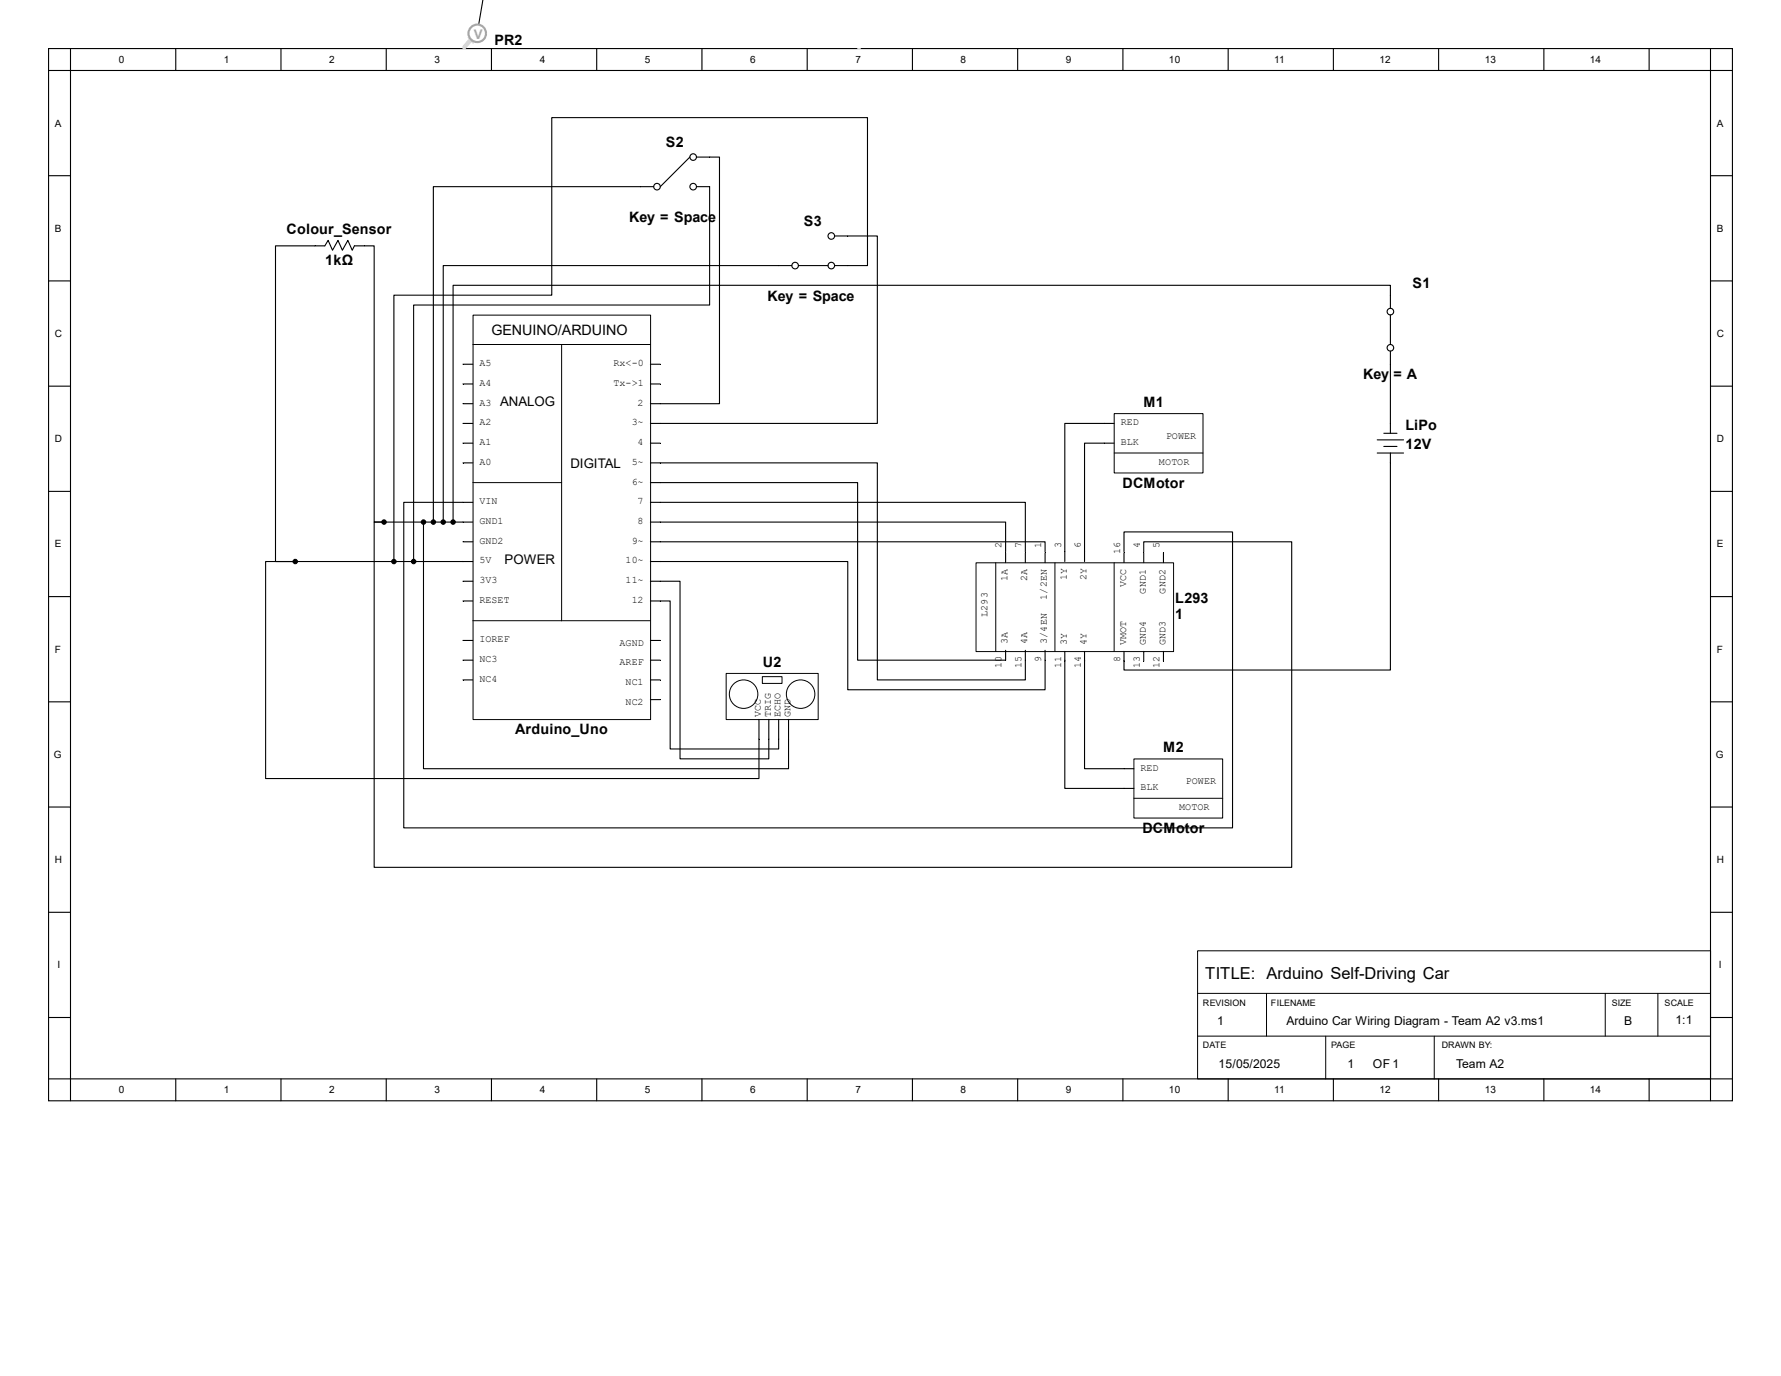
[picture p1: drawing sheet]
<svg xmlns="http://www.w3.org/2000/svg" width="279mm" height="216mm" viewBox="0 0 279 216" stroke-linecap="round" stroke-linejoin="round" font-family="sans-serif">
<g fill="none" stroke="#000" stroke-width=".17">
<path d="M7.6 7.6h264.2v165.1h-264.2zM7.6 11.1h264.2M11.1 7.6v165.1M27.6 7.6v3.5M44.1 7.6v3.5M60.6 7.6v3.5M77.1 7.6v3.5M93.6 7.6v3.5M110.1 7.6v3.5M126.6 7.6v3.5M143.1 7.6v3.5M159.6 7.6v3.5"/>
<path d="M176.2 7.6v3.5M192.7 7.6v3.5M209.2 7.6v3.5M225.7 7.6v3.5M242.2 7.6v3.5M258.7 7.6v3.5M268.3 7.6v165.1M7.6 27.6h3.5M102.6 29.3h-34.6v52.6M108.2 24.6l-4.6 4.7M109.3 24.6h3.6v38.7h-10.9M109.3 29.3h2v18.6h-46.4v40.2"/>
<path d="M130.9 37h6.7v29.4h-35.6M268.3 27.6h3.5M7.6 44.1h3.5M72.6 57.1h1.6M102 57.1h1.6M124.2 41.7h-54.7v40.2M125.3 41.7h4.6M130.9 41.7h5.2v-23.2h-49.5v27.8h-24.8v41.8M218.1 48.4v-3.6h-147v37.1M218.1 49.4v4.7M218.1 55.1v12.9M268.3 44.1h3.5"/>
<path d="M7.6 60.6h3.5M7.6 77.1h3.5M72.6 60.2h1.6M72.6 63.3h1.6M72.6 66.4h1.6M72.6 69.5h1.6M72.6 72.6h1.6M74.2 78.8h-10.9v51.1h130.1v-46.4h-17.1v3.1M102 78.8h58.9v7.8M102 75.7h32.5v27.9h23.3v-1.6M102 72.6h35.6v34.1h23.3v-4.7M102 60.2h1.6"/>
<path d="M102 69.5h1.6M174.8 66.4h-7.8v21.7M174.8 69.5h-4.7v18.6M216.1 71.1h4.1M216.1 69h4.1M217.1 70h2.1M217.1 68h2.1M218.1 71.1v34h-41.8v-1.5M268.3 60.6h3.5M268.3 77.1h3.5M7.6 93.6h3.5M46.3 88.1h-4.6v34.1h77.4v-9.3"/>
<path d="M46.3 88.1h27.9M60.2 81.9h-1.5v-43.3h-3.1l-.3 .7-.7-1.6-.9 1.6-.7-1.6-.8 1.6-.7-1.6-.5 .9h-7.8v49.5h3.1M60.2 81.9h-1.5v54.2h143.9v-51.1h-23.2v1.6M60.2 81.9h14M66.4 81.9v38.7h57.3v-7.7M72.6 85h1.6M72.6 91.2h1.6M72.6 94.3h1.6M102 85h61.9v1.6M102 81.9h55.8v4.7M102 88.1h31v20.1h30.9v-6.2M102 91.2h4.7v27.9h13.9v-6.2"/>
<path d="M102 94.3h3.1v23.2h17.1v-4.6M157.8 86.7v1.6M160.9 86.7v1.6M163.9 86.7v1.6M176.3 86.7v1.6M179.4 86.7v1.6M182.5 86.7v1.6M268.3 93.6h3.5M7.6 110.1h3.5M72.6 100.5h1.6M72.6 103.6h1.6M72.6 106.7h1.6"/>
<path d="M102 100.5h1.6M102 103.6h1.6M102 106.7h1.6M102 109.8h1.6M167 103.6v20.1h10.9M167 102.2v1.6M170.1 103.6v17h7.8M170.1 102.2v1.6M176.3 102.2v1.6M179.4 102.2v1.6M182.5 102.2v1.6M268.3 110.1h3.5"/>
<path d="M7.6 126.6h3.5M268.3 126.6h3.5M7.6 143.1h3.5M7.6 159.6h3.5M268.3 143.1h3.5M268.3 159.6h3.5M7.6 169.3h264.2M27.6 169.3v3.4M44.1 169.3v3.4M60.6 169.3v3.4M77.1 169.3v3.4M93.6 169.3v3.4"/>
<path d="M110.1 169.3v3.4M126.6 169.3v3.4M143.1 169.3v3.4M159.6 169.3v3.4M176.2 169.3v3.4M192.7 169.3v3.4M209.2 169.3v3.4M225.7 169.3v3.4M242.2 169.3v3.4M258.7 169.3v3.4"/>
<circle cx="103.1" cy="29.3" r=".52"/>
<circle cx="108.7" cy="29.3" r=".52"/>
<circle cx="108.7" cy="24.6" r=".52"/>
<circle cx="130.4" cy="37" r=".52"/>
<circle cx="124.7" cy="41.7" r=".52"/>
<circle cx="130.4" cy="41.7" r=".52"/>
<circle cx="218.1" cy="48.9" r=".52"/>
<circle cx="218.1" cy="54.6" r=".52"/>
</g>
<g fill="none" stroke="#000" stroke-width=".16">
<path d="M74.2 54.1h27.8M74.2 49.4h27.9v63.5h-27.9zM88.1 54.1v43.3M74.2 75.7h13.9M174.8 71.1h13.9M174.8 64.9h13.9v9.3h-13.9zM74.2 97.4h27.8M153.1 88.3h31v13.9h-31zM156.2 88.3v13.9M165.5 88.3v13.9M174.8 88.3v13.9M113.9 105.7h14.5v7.2h-14.5z"/>
<path d="M119.6 106.2h3.1v1h-3.1zM177.9 119.1h13.9v9.3h-13.9zM177.9 125.3h13.9M187.9 155.9h80.4M187.9 149.2h80.5v20.1h-80.5zM198.7 155.9v6.7M251.8 155.9v6.7M260.1 155.9v6.7M187.9 162.6h80.4M208 162.6v6.7M225 162.6v6.7"/>
<circle cx="116.7" cy="108.9" r="2.24"/>
<circle cx="125.6" cy="108.9" r="2.24"/>
</g>
<g fill="#000" stroke="#000" stroke-width=".17">
<circle cx="46.3" cy="88.1" r=".34"/>
<circle cx="60.2" cy="81.9" r=".34"/>
<circle cx="61.8" cy="88.1" r=".34"/>
<circle cx="64.9" cy="88.1" r=".34"/>
<circle cx="66.4" cy="81.9" r=".34"/>
<circle cx="68" cy="81.9" r=".34"/>
<circle cx="69.5" cy="81.9" r=".34"/>
<circle cx="71.1" cy="81.9" r=".34"/>
</g>
<path d="M134.6 7.6h1.2z" fill-rule="evenodd" fill="#d1d2d4"/>
<path d="M134.6 7.6h.4" fill="none" stroke="#d1d2d4" stroke-width=".17"/>
<path d="M75.8 0l-.9 5.2" fill="none" stroke="#000" stroke-width=".17"/>
<path d="M73.5 6.3l.4 .3-.9 1h-.4v-.3z" fill-rule="evenodd" fill="#d1d2d4"/>
<path d="M73.5 6.3l.4 .3-.9 1h-.4v-.3z" fill="none" stroke="#d1d2d4" stroke-width=".17"/>
<path d="M73.5 5.9h.2l.7 .7-.2 .2z" fill-rule="evenodd" fill="#d1d2d4"/>
<path d="M73.5 5.9h.2l.7 .7-.2 .2z" fill="none" stroke="#d1d2d4" stroke-width=".17"/>
<circle cx="74.9" cy="5.2" r="1.37" fill="#fff"/>
<circle cx="74.9" cy="5.2" r="1.37" fill="none" stroke="#a7a9ac" stroke-width=".34"/>
<text font-size="2.6" x="189.1" y="153.5">TITLE: Arduino Self-Driving Car</text>
<g font-size="2.2">
<text x="77.6" y="7.1">PR2</text>
<text x="104.4" y="23.1">S2</text>
<text x="98.7" y="34.8">Key = Space</text>
<text x="126.1" y="35.4">S3</text>
<text x="45" y="36.7">Colour_Sensor</text>
<text x="51" y="41.7">1kΩ</text>
<text x="120.4" y="47.2">Key = Space</text>
<text x="221.6" y="45.3">S1</text>
<text x="77.1" y="52.5">GENUINO/ARDUINO</text>
<text x="213.8" y="59.5">Key = A</text>
<text x="179.4" y="63.8">M1</text>
<text x="220.5" y="67.4">LiPo</text>
<text x="220.5" y="70.5">12V</text>
<text x="176.1" y="76.5">DCMotor</text>
<text x="184.4" y="94.6">L293</text>
<text x="184.4" y="97.2">1</text>
<text x="119.7" y="104.6">U2</text>
<text x="80.8" y="115.2">Arduino_Uno</text>
<text x="182.5" y="118">M2</text>
<text x="179.2" y="130.7">DCMotor</text>
</g>
<text font-size="2.1" fill="#a7a9ac" x="74.3" y="6.1">V</text>
<g font-size="2.1">
<text x="78.4" y="63.7">ANALOG</text>
<text x="89.5" y="73.4">DIGITAL</text>
<text x="79.2" y="88.4">POWER</text>
</g>
<g font-size="1.9">
<text x="191" y="160.8">1</text>
<text x="201.8" y="160.8">Arduino Car Wiring Diagram - Team A2 v3.ms1</text>
<text x="254.8" y="160.8">B</text>
<text x="262.8" y="160.7">1:1</text>
<text x="191.1" y="167.6">15/05/2025</text>
<text x="211.4" y="167.6">1</text>
<text x="215.4" y="167.6">OF 1</text>
<text x="228.4" y="167.6">Team A2</text>
</g>
<g font-size="1.6">
<text x="18.6" y="9.9">0</text>
<text x="35.1" y="9.9">1</text>
<text x="51.6" y="9.9">2</text>
<text x="68.2" y="9.9">3</text>
<text x="84.7" y="9.9">4</text>
<text x="101.2" y="9.9">5</text>
<text x="117.7" y="9.9">6</text>
<text x="134.2" y="9.9">7</text>
<text x="150.7" y="9.9">8</text>
<text x="167.2" y="9.9">9</text>
<text x="183.4" y="9.9">10</text>
<text x="199.9" y="9.9">11</text>
<text x="216.4" y="9.9">12</text>
<text x="232.9" y="9.9">13</text>
<text x="249.4" y="9.9">14</text>
<text x="8.6" y="19.9">A</text>
<text x="269.3" y="19.9">A</text>
<text x="8.6" y="36.4">B</text>
<text x="269.3" y="36.4">B</text>
<text x="8.6" y="52.9">C</text>
<text x="269.3" y="52.9">C</text>
<text x="75.2" y="57.4">A5</text>
<text x="96.2" y="57.4">Rx&lt;-0</text>
<text x="75.2" y="63.6">A3</text>
<text x="75.2" y="60.5">A4</text>
<text x="96.2" y="60.5">Tx-&gt;1</text>
<text x="100" y="63.6">2</text>
<text x="8.6" y="69.4">D</text>
<text x="75.2" y="69.8">A1</text>
<text x="75.2" y="66.7">A2</text>
<text x="99.1" y="66.7">3~</text>
<text x="100" y="69.8">4</text>
<text x="175.8" y="69.8">BLK</text>
<text x="175.8" y="66.7">RED</text>
<text x="182.9" y="68.9">POWER</text>
<text x="269.3" y="69.4">D</text>
<text x="75.2" y="72.9">A0</text>
<text x="99.1" y="72.9">5~</text>
<text x="99.1" y="76">6~</text>
<text x="181.8" y="73">MOTOR</text>
<text x="75.2" y="82.2">GND1</text>
<text x="75.2" y="79.1">VIN</text>
<text x="100" y="79.1">7</text>
<text x="100" y="82.2">8</text>
<text x="8.6" y="85.9">E</text>
<text x="75.2" y="88.4">5V</text>
<text x="75.2" y="85.3">GND2</text>
<text x="98.1" y="88.4">10~</text>
<text x="99.1" y="85.3">9~</text>
<text x="157.1" y="86" transform="rotate(-90 157.1 86)">2</text>
<text x="160.2" y="86" transform="rotate(-90 160.2 86)">7</text>
<text x="163.4" y="86" transform="rotate(-90 163.4 86)">1</text>
<text x="166.5" y="86" transform="rotate(-90 166.5 86)">3</text>
<text x="169.5" y="86" transform="rotate(-90 169.5 86)">6</text>
<text x="175.7" y="86.9" transform="rotate(-90 175.7 86.9)">16</text>
<text x="178.8" y="86" transform="rotate(-90 178.8 86)">4</text>
<text x="181.9" y="86" transform="rotate(-90 181.9 86)">5</text>
<text x="269.3" y="85.9">E</text>
<text x="75.2" y="94.6">RESET</text>
<text x="75.2" y="91.5">3V3</text>
<text x="98.1" y="91.5">11~</text>
<text x="99.1" y="94.6">12</text>
<text x="158.1" y="91.2" transform="rotate(-90 158.1 91.2)">1A</text>
<text x="161.2" y="91.2" transform="rotate(-90 161.2 91.2)">2A</text>
<text x="164.2" y="94.1" transform="rotate(-90 164.2 94.1)">1/2EN</text>
<text x="167.3" y="91.1" transform="rotate(-90 167.3 91.1)">1Y</text>
<text x="170.5" y="91.1" transform="rotate(-90 170.5 91.1)">2Y</text>
<text x="176.7" y="92.2" transform="rotate(-90 176.7 92.2)">VCC</text>
<text x="179.7" y="93.1" transform="rotate(-90 179.7 93.1)">GND1</text>
<text x="182.8" y="93.1" transform="rotate(-90 182.8 93.1)">GND2</text>
<text x="75.2" y="100.8">IOREF</text>
<text x="97.2" y="101.3">AGND</text>
<text x="154.9" y="96.8" transform="rotate(-90 154.9 96.8)">L293</text>
<text x="158.1" y="101" transform="rotate(-90 158.1 101)">3A</text>
<text x="161.2" y="101" transform="rotate(-90 161.2 101)">4A</text>
<text x="164.2" y="101" transform="rotate(-90 164.2 101)">3/4EN</text>
<text x="167.3" y="101.2" transform="rotate(-90 167.3 101.2)">3Y</text>
<text x="170.5" y="101.2" transform="rotate(-90 170.5 101.2)">4Y</text>
<text x="176.7" y="101.2" transform="rotate(-90 176.7 101.2)">VMOT</text>
<text x="179.7" y="101.2" transform="rotate(-90 179.7 101.2)">GND4</text>
<text x="182.8" y="101.2" transform="rotate(-90 182.8 101.2)">GND3</text>
<text x="8.6" y="102.4">F</text>
<text x="75.2" y="107">NC4</text>
<text x="75.2" y="103.9">NC3</text>
<text x="97.2" y="104.4">AREF</text>
<text x="98.1" y="107.5">NC1</text>
<text x="157.1" y="104.8" transform="rotate(-90 157.1 104.8)">10</text>
<text x="160.2" y="104.8" transform="rotate(-90 160.2 104.8)">15</text>
<text x="163.4" y="103.8" transform="rotate(-90 163.4 103.8)">9</text>
<text x="166.5" y="104.8" transform="rotate(-90 166.5 104.8)">11</text>
<text x="169.5" y="104.8" transform="rotate(-90 169.5 104.8)">14</text>
<text x="175.7" y="103.8" transform="rotate(-90 175.7 103.8)">8</text>
<text x="178.8" y="104.8" transform="rotate(-90 178.8 104.8)">13</text>
<text x="181.9" y="104.8" transform="rotate(-90 181.9 104.8)">12</text>
<text x="269.3" y="102.4">F</text>
<text x="98.1" y="110.6">NC2</text>
<text x="119.4" y="112.5" transform="rotate(-90 119.4 112.5)">VCC</text>
<text x="120.9" y="112.5" transform="rotate(-90 120.9 112.5)">TRIG</text>
<text x="122.5" y="112.5" transform="rotate(-90 122.5 112.5)">ECHO</text>
<text x="124" y="112.5" transform="rotate(-90 124 112.5)">GND</text>
<text x="8.4" y="118.9">G</text>
<text x="269.2" y="118.9">G</text>
<text x="178.9" y="124">BLK</text>
<text x="178.9" y="120.9">RED</text>
<text x="186" y="123.1">POWER</text>
<text x="185" y="127.2">MOTOR</text>
<text x="8.6" y="135.4">H</text>
<text x="269.3" y="135.4">H</text>
<text x="9" y="151.9">I</text>
<text x="269.7" y="151.9">I</text>
<text x="18.6" y="171.5">0</text>
<text x="35.1" y="171.5">1</text>
<text x="51.6" y="171.5">2</text>
<text x="68.2" y="171.5">3</text>
<text x="84.7" y="171.5">4</text>
<text x="101.2" y="171.5">5</text>
<text x="117.7" y="171.5">6</text>
<text x="134.2" y="171.5">7</text>
<text x="150.7" y="171.5">8</text>
<text x="167.2" y="171.5">9</text>
<text x="183.4" y="171.5">10</text>
<text x="199.9" y="171.5">11</text>
<text x="216.4" y="171.5">12</text>
<text x="232.9" y="171.5">13</text>
<text x="249.4" y="171.5">14</text>
</g>
<g font-size="1.4">
<text x="188.7" y="157.8">REVISION</text>
<text x="199.4" y="157.8">FILENAME</text>
<text x="252.9" y="157.8">SIZE</text>
<text x="261.1" y="157.8">SCALE</text>
<text x="188.7" y="164.5">DATE</text>
<text x="208.8" y="164.5">PAGE</text>
<text x="226.2" y="164.5">DRAWN BY:</text>
</g>
</svg>
